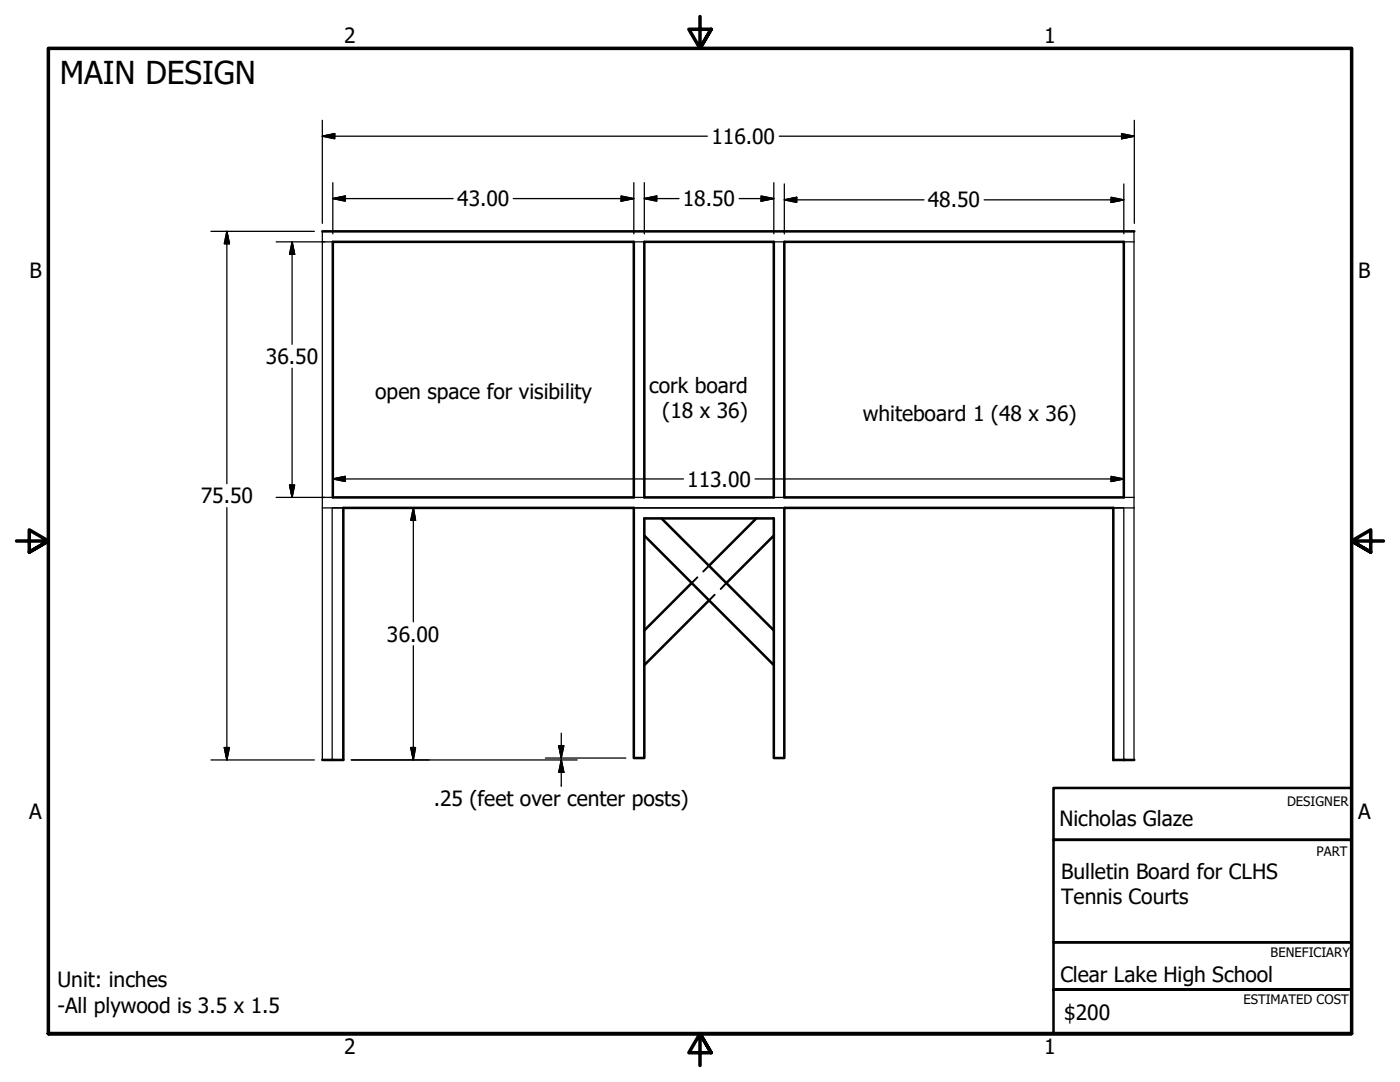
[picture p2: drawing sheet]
<svg xmlns="http://www.w3.org/2000/svg" width="279mm" height="216mm" viewBox="0 0 279 216" stroke-linecap="round" stroke-linejoin="round" font-family="sans-serif">
<!-- layer: Visible (ANSI) -->
<path d="M64.3 46.2h162.1M66.4 48.3h60.1v51h-60.1zM128.6 48.3h25.8v51h-25.8zM156.5 48.3h67.8v51h-67.8zM128.6 106.9l25.8 25.8M132 103.4l22.4 22.4M138 116.3l-9.4 9.5M141.5 119.8l-12.9 12.9M150.9 103.4l-9.4 9.5M154.4 106.9l-9.4 9.4M64.3 151.6h4.2v-50.3h58v50h2.1v-47.9h25.8v47.9h2.1v-50h65.7v50.3h4.2" fill="none" stroke="#000" stroke-width=".51"/>
<g fill="#000">
<circle cx="222.2" cy="151.6" r=".25"/>
<circle cx="224.3" cy="151.6" r=".25"/>
</g>
<!-- layer: Hidden (ANSI) -->
<path d="M139.2 115.2l-1.2 1.1M141.5 112.9l-1.2 1.1M142.6 118.7l-1.1 1.1M145 116.3l-1.2 1.2" fill="none" stroke="#000" stroke-width=".38"/>
<!-- layer: Border (ANSI) -->
<path d="M139.7 3.3v6.4l-2.2-3.9h4.4l-2.2 3.9 2.2-3.9M3.3 107.9h6.4l-3.9-2.2v4.5l3.9-2.3-3.9 2.3M276.1 107.9h-6.4l3.9-2.2v4.5l-3.9-2.3 3.9 2.3M9.7 206.2v-196.5h260v196.5h-260h260M141.9 210.1l-2.2-3.9 2.2 3.9h-4.4l2.2-3.9v6.4" fill="none" stroke="#000" stroke-width=".7"/>
<!-- layer: Title (ANSI) -->
<path d="M210.2 157.2h59.5v10.4h-59.5zM210.2 167.6h59.5v20.4h-59.5zM210.2 188h59.5v18.2h-59.5v-8.7h59.5h-59.5z" fill="none" stroke="#000" stroke-width=".51"/>
<!-- layer: Sketch Geometry (ANSI) -->
<path d="M64.3 46.2v105.4M64.3 48.3h2.1M126.5 48.3h30M224.3 48.3h2.1M226.3 46.2v105.4M64.3 99.3h2.1M126.5 99.3h2.5M154.4 99.3h2.5M224.3 99.3h2.1M64.3 101.3h162.1M69 101.3h-2.7v50.3M222.2 101.3h2.1v50.3" fill="none" stroke="#000" stroke-width=".25"/>
<!-- layer: Dimension (ANSI) -->
<g fill="none" stroke="#000" stroke-width=".25">
<path d="M64.3 27.2l2.5-.5v1zM64.3 27.2h76.9M64.3 24v20.6M66.4 39.6l2.5-.5v1zM66.4 39.6h24M66.4 36.4v10.3M102.4 39.6h24.1M124 39.1l2.5 .5-2.5 .5zM126.5 36.4v10.3M128.6 39.6l2.5-.5v1zM128.6 39.6h6.9M128.6 36.4v10.3"/>
<path d="M147.5 39.6h6.9M151.9 39.1l2.5 .5-2.5 .5zM154.4 36.4v10.3M155.5 27.2h70.9M156.5 39.9l2.5-.5v1zM156.5 39.9h27.9M156.5 36.7v10M196.4 39.9h27.9M221.7 39.4l2.6 .5-2.6 .5zM223.8 26.7l2.6 .5-2.6 .5zM224.3 36.7v10M226.4 24v20.6"/>
<path d="M42.1 46.2h20.6M45.3 46.2l.5 2.4h-1zM45.3 46.2v50.3M55.1 48.3h9.7M58.3 48.3l.5 2.4h-1zM58.3 48.3v20.4M58.3 73.5v25.8M55.1 99.3h9.7M57.8 96.8h1l-.5 2.5zM66.4 95.6l2.5-.5v1zM66.4 95.6h70M150.7 95.6h73.6"/>
<path d="M221.7 95.1l2.6 .5-2.6 .5zM45.3 101.3v50.3M82.5 101.3l.4 2.5h-.9zM82.5 101.3v22.8M82.5 128.8v22.8M42.1 151.6h20.6M44.8 149.2h1l-.5 2.4zM70.1 151.6h45.1M82 149.2h.9l-.4 2.4zM108.8 151.3h16.1M111.5 148.8h1l-.5 2.5zM112 151.6l.5 2.5h-1z"/>
<path d="M112 146.3v5M112 151.6v5.3"/>
</g>
<g fill="#000" stroke="#000" stroke-width=".25">
<path d="M64.3 27.2l2.5-.5zM64.3 27.2l2.5-.5v1zM66.4 39.6l2.5-.5zM66.4 39.6l2.5-.5v1zM128.6 39.6l2.5-.5zM128.6 39.6l2.5-.5v1zM156.5 39.9l2.5-.5zM156.5 39.9l2.5-.5v1zM223.8 27.7l2.6-.5zM223.8 26.7l2.6 .5-2.6 .5zM45.3 46.2l.5 2.4zM45.3 46.2l.5 2.4h-1z"/>
<path d="M58.3 48.3l.5 2.4zM58.3 48.3l.5 2.4h-1zM124 40.1l2.5-.5zM124 39.1l2.5 .5-2.5 .5zM151.9 40.1l2.5-.5zM151.9 39.1l2.5 .5-2.5 .5zM221.7 40.4l2.6-.5zM221.7 39.4l2.6 .5-2.6 .5zM57.8 96.8l.5 2.5zM57.8 96.8h1l-.5 2.5zM66.4 95.6l2.5-.5zM66.4 95.6l2.5-.5v1z"/>
<path d="M221.7 96.1l2.6-.5zM221.7 95.1l2.6 .5-2.6 .5zM82.5 101.3l.4 2.5zM82.5 101.3l.4 2.5h-.9zM44.8 149.2l.5 2.4zM44.8 149.2h1l-.5 2.4zM82 149.2l.5 2.4zM82 149.2h.9l-.4 2.4zM111.5 148.8l.5 2.5zM111.5 148.8h1l-.5 2.5zM112 151.6l.5 2.5zM112 151.6l.5 2.5h-1z"/>
</g>
<text font-size="6.3" x="11.9" y="16.7">MAIN DESIGN</text>
<g font-size="4.2">
<text x="68.7" y="8.6">2</text>
<text x="208.4" y="8.6">1</text>
<text x="142" y="28.7">116.00</text>
<text x="91.2" y="41.1">43.00</text>
<text x="136.3" y="41.1">18.50</text>
<text x="185.2" y="41.4">48.50</text>
<text x="5.9" y="55.5">B</text>
<text x="271.1" y="55.5">B</text>
<text x="53.1" y="72.6">36.50</text>
<text x="74.9" y="79.6">open space for visibility</text>
<text x="129.5" y="78.4">cork board</text>
<text x="132.1" y="83.4">(18 x 36)</text>
<text x="172.2" y="84.1">whiteboard 1 (48 x 36)</text>
<text x="40.1" y="100.4">75.50</text>
<text x="137.2" y="97.1">113.00</text>
<text x="77.2" y="128">36.00</text>
<text x="86.6" y="160.9">.25 (feet over center posts)</text>
<text x="5.8" y="163.4">A</text>
<text x="211.5" y="164.9">Nicholas Glaze</text>
<text x="271" y="163.4">A</text>
<text x="211.8" y="175.4">Bulletin Board for CLHS</text>
<text x="211.8" y="180.4">Tennis Courts</text>
<text x="11.5" y="197">Unit: inches</text>
<text x="211.6" y="196">Clear Lake High School</text>
<text x="11.5" y="202.1">-All plywood is 3.5 x 1.5</text>
<text x="212.4" y="203.5">$200</text>
<text x="68.7" y="210.3">2</text>
<text x="208.4" y="210.3">1</text>
</g>
<g font-size="2.6">
<text x="256.9" y="160.8">DESIGNER</text>
<text x="262.8" y="170.8">PART</text>
<text x="253.6" y="191">BENEFICIARY</text>
<text x="248.2" y="200.4">ESTIMATED COST</text>
</g>
</svg>
